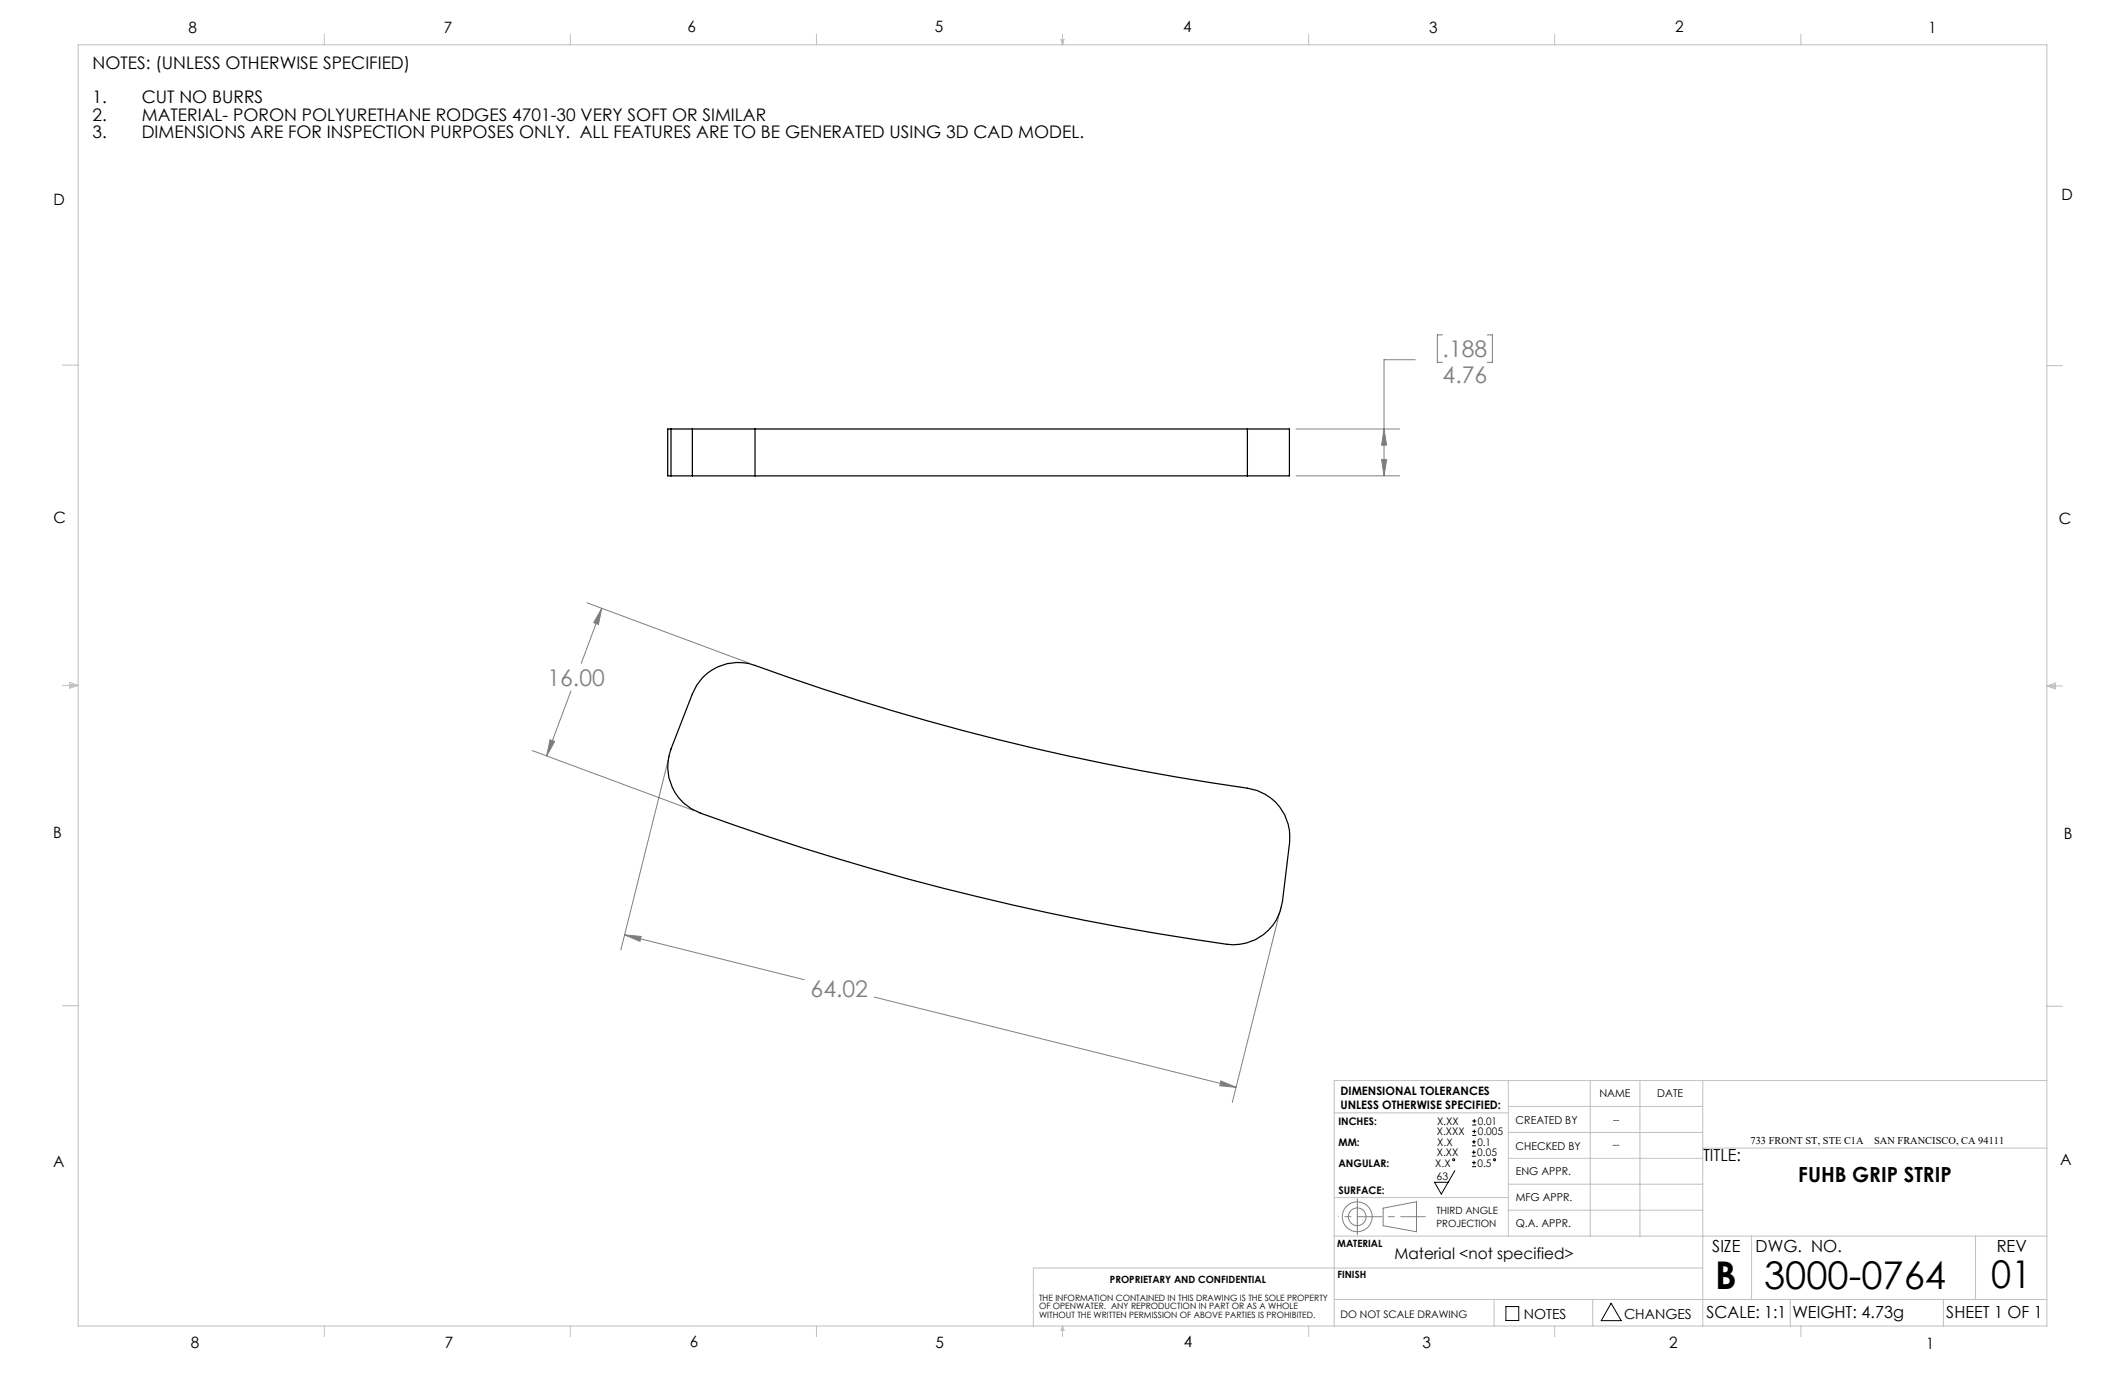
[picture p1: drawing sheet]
<svg xmlns="http://www.w3.org/2000/svg" width="432mm" height="279mm" viewBox="0 0 432 279" stroke-linecap="round" stroke-linejoin="round" font-family="sans-serif">
<g fill="none" stroke="#000" stroke-width=".2">
<path d="M295.6 237.9l-2.7 4.7-1.4-2.4h2.8M299.1 234.9h.8M299.1 234.1h.8M299.1 232.8h.8M299.1 232h.8M299.1 237.1h.8M299.1 236.3h.8M299.2 228.6h.8M299.2 227.8h.8M299.2 230.7h.8M299.2 229.9h.8M299.5 233.8v.8"/>
<path d="M299.5 231.6v.8M299.5 235.9v.8M299.6 227.4v.8M299.6 229.5v.8M306 265.5h2.6v2.8h-2.6zM327.4 264.8l2 3.6h-4z"/>
<circle cx="295.4" cy="235.7" r=".2"/>
<circle cx="303.7" cy="235.7" r=".2"/>
</g>
<g fill="none" stroke="#808080" stroke-width=".2">
<path d="M287.6 73.1h-6.4v23.6M293.1 68.1h-1v5.5h1M302.2 68.1h1v5.5h-1M263.3 96.7h21.1M263.3 87.2h21.1M280.7 93.4h1.1l-.6 3.3zM281.2 87.2l.6 3.3h-1.1zM119.3 122.5l33 12.3M122.3 123.6l-.7 3.3-1-.4zM122.3 123.6l-4.2 11.2M108.1 152.5l33 12.2M111.8 150.3l.9 .4-1.6 2.9z"/>
<path d="M116 140.4l-4.9 13.2M136 153.4l-9.8 39.6M126.9 190l3.4 .3-.3 1zM126.9 190l36.5 9.1M260.3 184.4l-9.9 39.6M177.6 202.6l73.6 18.3M248.1 219.6l3.1 1.3-3.3-.3zM281.1 245.5l6.7-1.3v6.1l-6.7-1.2z"/>
<circle cx="275.8" cy="247.3" r="1.8"/>
<circle cx="275.8" cy="247.3" r="3"/>
</g>
<path d="M275.8 247.2h13.8" fill="none" stroke="#808080" stroke-width=".2" stroke-dasharray="15.2 1.3 1.3 1.3" stroke-dashoffset="10.2"/>
<path d="M275.8 247.2v-3.6M275.8 247.2v3.7" fill="none" stroke="#808080" stroke-width=".2" stroke-dasharray="15.2 1.3 1.3 1.3"/>
<path d="M275.8 247.2h-3.8" fill="none" stroke="#808080" stroke-width=".2" stroke-dasharray="15.2 1.3 1.3 1.3" stroke-dashoffset="15.2"/>
<g fill="none" stroke="#c0c0c0" stroke-width=".2">
<path d="M15.9 9.1h400v260.4h-400zM65.9 6.9v2.2M115.9 6.9v2.2M165.9 6.9v2.2M215.6 8h.6l-.3 1.1zM215.7 8l.2 1.1M215.9 6.9v2.2M216 8l-.1 1.1M265.9 6.9v2.2M315.9 6.9v2.2M365.9 6.9v2.2M12.7 74.2h3.2"/>
<path d="M415.9 74.3h3.2M12.7 139.3h3.2M14.2 139.1l1.7 .2M14.2 138.7l1.7 .6-1.7 .5zM15.9 139.3l-1.7 .3M415.9 139.4h3.2M415.9 139.4l1.8-.6v1.2zM415.9 139.4l1.8 .3M417.7 139.2l-1.8 .2M12.7 204.4h3.2M306.5 219.6v31.6M323.1 219.6v31.6"/>
<path d="M333.2 219.6v31.6M346 219.6v49.9M415.9 204.5h3.2M415.9 219.6h-144.8v49.9M271.1 226.1h35.4M306.5 235.4h39.5M306.5 230.1h39.5M306.5 224.8h39.5M346 233.3h69.9M271.1 251.2h144.8M271.1 243.3h35.4M306.5 245.9h39.5"/>
<path d="M306.5 240.6h39.5M346 257.7h-136v11.8M355.9 251.2v12.9M401.4 251.2v12.9M65.9 269.5v2.1M115.9 269.5v2.1M165.9 269.5v2.1M215.9 269.5v2.1M215.9 269.5l.3 .8h-.6zM265.9 269.5v2.1M271.1 264.1h144.8M303.6 264.1v5.4"/>
<path d="M315.9 269.5v2.1M323.6 264.1v5.4M363.8 264.1v5.4M365.9 269.5v2.1M394.9 264.1v5.4"/>
</g>
<path d="M126.9 190l3.4 .3-.3 1zM248.1 219.6l3.1 1.3-3.3-.3zM122.3 123.6l-.7 3.3-1-.4zM111.8 150.3l.9 .4-1.6 2.9zM280.7 93.4h1.1l-.6 3.3zM281.2 87.2l.6 3.3h-1.1z" fill="#808080"/>
<g fill="none" stroke="#000" stroke-width=".25">
<path d="M136.3 87.2h-.6v9.5h.6M136.3 87.2v9.5M136.3 96.7h4.4M136.3 87.2h4.4M140.7 96.7h12.7M140.7 87.2h12.7M140.7 87.2v9.5M153.4 96.7h100.1M153.4 87.2h100.1M153.4 87.2v9.5M253.5 87.2h8.5v9.5h-8.5M253.5 87.2v9.5"/>
<path d="M142.7 137.7a10 10 0 0 1 10.7-2.5 499.2 499.2 0 0 0 100.1 25 10 10 0 0 1 8.5 11l-1.4 12a10 10 0 0 1-11.3 8.7 529.7 529.7 0 0 1-107-26.7 10 10 0 0 1-6-13l4.4-11.2 .9-1.8z"/>
</g>
<g font-size="7.8">
<text x="348.5" y="261.9">B</text>
<text x="358.5" y="261.9">3000-0764</text>
<text x="404.6" y="261.8">01</text>
</g>
<g font-size="4.7" fill="#808080">
<text x="293.1" y="72.6">.188</text>
<text x="293.1" y="77.8">4.76</text>
<text x="111.3" y="139.3">16.00</text>
<text x="164.7" y="202.6">64.02</text>
</g>
<text font-size="4.2" x="365.4" y="240.3">FUHB GRIP STRIP</text>
<g font-size="3.5">
<text x="18.8" y="13.9">NOTES: (UNLESS OTHERWISE SPECIFIED)</text>
<text x="18.8" y="21">1.</text>
<text x="28.8" y="21">CUT NO BURRS</text>
<text x="18.8" y="24.5">2.</text>
<text x="18.8" y="28">3.</text>
<text x="28.8" y="24.5">MATERIAL- PORON POLYURETHANE RODGES 4701-30 VERY SOFT OR SIMILAR</text>
<text x="28.8" y="28">DIMENSIONS ARE FOR INSPECTION PURPOSES ONLY. ALL FEATURES ARE TO BE GENERATED USING 3D CAD MODEL.</text>
</g>
<g font-size="3.4">
<text x="346.1" y="235.9">TITLE:</text>
<text x="347.9" y="254.3">SIZE</text>
<text x="356.7" y="254.4">DWG. NO.</text>
<text x="405.7" y="254.5">REV</text>
<text x="346.8" y="267.9">SCALE: 1:1</text>
<text x="364.2" y="267.9">WEIGHT: 4.73g</text>
<text x="395.5" y="267.9">SHEET 1 OF 1</text>
</g>
<g font-size="3.2">
<text x="38.3" y="6.7">8</text>
<text x="90.2" y="6.7">7</text>
<text x="139.7" y="6.5">6</text>
<text x="190" y="6.5">5</text>
<text x="240.4" y="6.5">4</text>
<text x="290.4" y="6.7">3</text>
<text x="340.4" y="6.5">2</text>
<text x="391.9" y="6.7">1</text>
<text x="10.9" y="41.6">D</text>
<text x="418.9" y="40.7">D</text>
<text x="10.9" y="106.3">C</text>
<text x="418.4" y="106.4">C</text>
<text x="10.8" y="170.2">B</text>
<text x="419.4" y="170.6">B</text>
<text x="10.8" y="237.2">A</text>
<text x="418.6" y="236.8">A</text>
<text x="283.3" y="255.9">Material &lt;not specified&gt;</text>
<text x="38.8" y="273.8">8</text>
<text x="90.4" y="273.8">7</text>
<text x="140.2" y="273.8">6</text>
<text x="190.1" y="273.9">5</text>
<text x="240.5" y="273.8">4</text>
<text x="289" y="273.9">3</text>
<text x="339.1" y="273.8">2</text>
<text x="391.4" y="274.1">1</text>
</g>
<g font-size="2.8">
<text x="309.6" y="268">NOTES</text>
<text x="330" y="268">CHANGES</text>
</g>
<g font-size="2.4">
<text x="272.4" y="222.5">DIMENSIONAL TOLERANCES</text>
<text x="272.4" y="225.3">UNLESS OTHERWISE SPECIFIED:</text>
</g>
<g font-size="2.2">
<text x="325" y="222.9">NAME</text>
<text x="336.8" y="222.9">DATE</text>
<text x="308" y="233.6">CHECKED BY</text>
<text x="308" y="228.4">CREATED BY</text>
<text x="308" y="238.8">ENG APPR.</text>
<text x="308" y="244">MFG APPR.</text>
<text x="308" y="249.3">Q.A. APPR.</text>
</g>
<g font-size="2.1">
<text x="272" y="228.6">INCHES:</text>
<text x="272" y="232.8">MM:</text>
<text x="292" y="230.7">X.XXX</text>
<text x="292" y="228.6">X.XX</text>
<text x="292.1" y="232.8">X.X</text>
<text x="300.2" y="232.8">0.1</text>
<text x="300.3" y="228.6">0.01</text>
<text x="300.3" y="230.7">0.005</text>
<text x="327.8" y="233.4">--</text>
<text x="355.7" y="232.4">733 FRONT ST, STE C1A</text>
<text x="380.8" y="232.4">SAN FRANCISCO, CA 94111</text>
<text x="272" y="237">ANGULAR:</text>
<text x="291.6" y="237">X.X</text>
<text x="291.9" y="239.8">63</text>
<text x="292" y="234.9">X.XX</text>
<text x="300.2" y="234.9">0.05</text>
<text x="300.2" y="237">0.5</text>
<text x="272" y="242.6">SURFACE:</text>
<text x="272.4" y="267.8">DO NOT SCALE DRAWING</text>
</g>
<g font-size="2">
<text x="327.8" y="228.3">--</text>
<text x="291.9" y="246.8">THIRD ANGLE</text>
<text x="291.9" y="249.3">PROJECTION</text>
<text x="271.7" y="253.4">MATERIAL</text>
<text x="225.5" y="260.6">PROPRIETARY AND CONFIDENTIAL</text>
<text x="271.8" y="259.7">FINISH</text>
</g>
<g font-size="1.8">
<text x="211.1" y="264.3">THE INFORMATION CONTAINED IN THIS DRAWING IS THE SOLE PROPERTY</text>
<text x="211.1" y="266.1">OF OPENWATER. ANY REPRODUCTION IN PART OR AS A WHOLE</text>
<text x="211.1" y="267.8">WITHOUT THE WRITTEN PERMISSION OF ABOVE PARTIES IS PROHIBITED.</text>
</g>
</svg>
